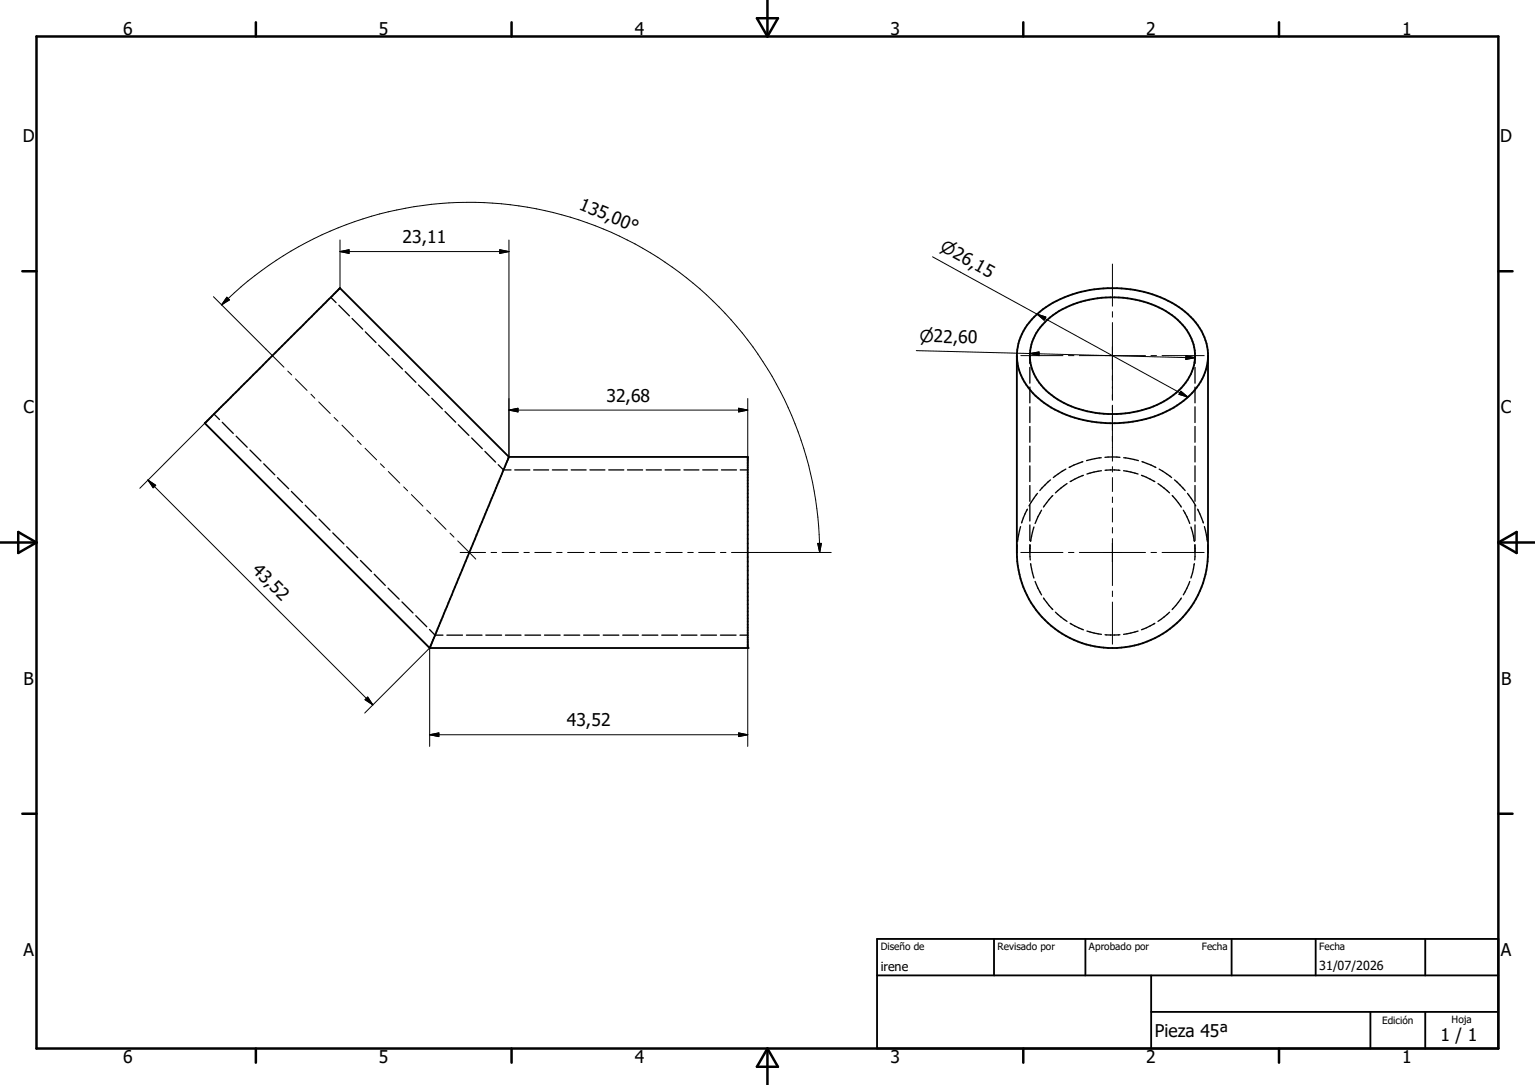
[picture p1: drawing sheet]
<svg xmlns="http://www.w3.org/2000/svg" width="297mm" height="210mm" viewBox="0 0 297 210" stroke-linecap="round" stroke-linejoin="round" font-family="sans-serif">
<g fill="none" stroke="#000" stroke-width=".36">
<path d="M196.8 68.8v38.1a18.5 18.5 0 0 0 18.4 18.6 18.5 18.5 0 0 0 18.5-18.6v-38.5a12.4 12.4 0 0 0-6.9-9.8 24.4 24.4 0 0 0-25 1.3 10.9 10.9 0 0 0-4.8 11 13.4 13.4 0 0 0 7.8 8.7 24.5 24.5 0 0 0 23-1.1 11.8 11.8 0 0 0 5.9-9.5M202.6 61.9a19.6 19.6 0 0 1 14.7-4.3 17.4 17.4 0 0 1 11.9 5.8 8.7 8.7 0 0 1-1.1 12.2 20 20 0 0 1-17.8 4 15.1 15.1 0 0 1-9.9-6.6 8.8 8.8 0 0 1 2.2-11.1zM98.5 88.4h46.2v37h-61.6M98.5 88.4l-15.3 37M98.5 88.4l-32.7-32.6-26.2 26.1 43.5 43.5M169.7 188.8h120.2M169.7 181.7h120.2v21.3h-120.2zM192.3 181.7v7.1M210 181.7v7.1M222.7 195.9h67.2M222.7 188.8v14.2M238.3 181.7v7.1"/>
<path d="M254.6 181.7v7.1M265.2 195.9v7.1M275.8 181.7v7.1M275.8 195.9v7.1"/>
</g>
<circle cx="144.7" cy="125.4" r=".18" fill="#000"/>
<g fill="none" stroke="#000" stroke-width=".25">
<path d="M64 57.6l1 1M65.6 59.1l2 2M68.1 61.6l2.1 2.1M70.7 64.2l2 2.1M73.3 66.8l2 2.1M75.8 69.4l2.1 2M78.4 71.9l2.1 2.1M81 74.5l2 2.1M83.5 77.1l2.1 2.1M86.1 79.7l2.1 2M199.3 68.8v1.6M199.3 71.1v3.1"/>
<path d="M199.3 74.9v3.1M199.3 78.7v3.1M231.2 68.8v1.6M231.2 71.1v3.1M231.2 74.9v3.1M231.2 78.7v3.1M41.4 80.1l1.1 1.1M43 81.7l2.1 2.2M45.7 84.4l2.1 2.2M48.4 87.1l2.1 2.1M51 89.8l2.2 2.1M53.7 92.5l2.2 2.1"/>
<path d="M56.4 95.1l2.1 2.2M59.1 97.8l2.1 2.1M88.7 82.2l2 2.1M91.3 84.8l2 2M93.8 87.4l2.1 2M96.4 89.9l1 1.1h1.5M99.6 91h2.9M103.3 91h2.8M106.9 91h2.9M110.5 91h2.9M114.1 91h2.9M117.8 91h2.9"/>
<path d="M121.4 91h2.9M125 91h3M128.7 91h2.9M132.3 91h2.9M136 91h2.9M139.6 91h2.9M143.2 91h1.5M198.8 98.6l-1.1 2.6M199.3 82.6v3M199.3 86.4v3M199.3 90.2v3M199.3 94v3"/>
<path d="M199.3 97.8v3M200.7 95.5l-1.6 2.4M201.5 98.8l-1.2 2.5M203.3 92.9l-2.1 2M203.7 95.9l-1.8 2.2M206.2 90.8l-2.4 1.6M206.5 93.6l-2.3 1.8M209.5 89.4l-2.6 1.1M209.6 92l-2.5 1.2M213.1 88.6l-2.9 .6M213.1 91.1l-2.8 .6M213.8 88.5h2.9"/>
<path d="M213.8 91h2.9M217.4 91.1l2.8 .6M217.4 88.6l2.9 .6M220.9 92l2.5 1.2M221 89.4l2.7 1.1M224.1 93.6l2.2 1.8M224.3 90.8l2.4 1.6M226.8 95.9l1.8 2.2M227.3 92.9l2 2M229 98.8l1.2 2.5M229.8 95.5l1.6 2.4M231.2 82.6v3"/>
<path d="M231.2 86.4v3M231.2 90.2v3M231.2 94v3M231.2 97.8v3M231.7 98.6l1.1 2.6M61.7 100.5l2.2 2.1M64.4 103.2l2.2 2.1M67.1 105.8l2.1 2.2M69.7 108.5l2.2 2.1M72.4 111.2l2.2 2.1M75.1 113.8l2.1 2.2M77.8 116.5l2.1 2.1"/>
<path d="M80.4 119.2l2.2 2.1M196.8 105.5v1.4M197.5 101.9l-.6 2.9M199.3 106.9v1.5M199.3 101.6v3.1M199.3 105.4v1.5M199.3 105.5v1.4M199.4 109.1l.7 2.8M200.1 102l-.7 2.8M200.3 112.6l1.2 2.5M201.9 115.8l1.8 2.2M204.2 118.5l2.3 1.8"/>
<path d="M226.3 118.5l-2.2 1.8M228.6 115.8l-1.8 2.2M230.2 112.6l-1.2 2.5M230.4 102l.7 2.8M231.1 109.1l-.7 2.8M231.2 105.5v.7M231.2 105.4v3M231.2 101.6v3.1M233.1 101.9l.5 2.9M233.7 105.5v1.4M83.1 121.8l1.1 1.1h1.5M86.5 122.9h3"/>
<path d="M90.2 122.9h3.1M94 122.9h3.1M97.8 122.9h3M101.6 122.9h3M105.4 122.9h3M109.1 122.9h3.1M112.9 122.9h3.1M116.7 122.9h3M120.5 122.9h3M124.3 122.9h3M128 122.9h3.1M131.8 122.9h3.1"/>
<path d="M135.6 122.9h3M139.4 122.9h3M143.2 122.9h1.5M207.1 120.7l2.5 1.2M210.3 122.2l2.8 .6M213.8 122.9h2.9M220.2 122.2l-2.8 .6M223.4 120.7l-2.5 1.2"/>
</g>
<g fill="none" stroke="#000" stroke-width=".48">
<path d="M7.1 7.1h282.8v195.9h-282.8zM49.5 4.3v2.8M99 4.3v2.8M146.5 3.5h4l-2 3.6zM148.5 0v7.1M198 4.3v2.8M247.5 4.3v2.8M4.3 52.5h2.8M289.9 52.5h2.8M0 105h7.1M3.5 103l3.6 2-3.6 2zM289.9 105h7.1"/>
<path d="M289.9 105l3.6-2v4zM4.3 157.5h2.8M289.9 157.5h2.8M49.5 203v2.7M99 203v2.7M148.5 203v7M148.5 203l2 3.5h-4zM198 203v2.7M247.5 203v2.7"/>
</g>
<g fill="none" stroke="#000" stroke-width=".19">
<path d="M41.3 57.4l13.6 13.7M42.9 59a67.8 67.8 0 0 1 73.8-14.7 67.8 67.8 0 0 1 41.9 62.6M43.9 57.5l.5 .5-1.5 1zM65.8 48.7h32.7M65.8 48.7l1.7-.4v.7zM65.8 46.5v9.3M96.7 48.3l1.8 .4-1.8 .3zM98.5 46.5v41.9M180.4 49.7l20.3 11.1M215.2 51.1v8.2M55.7 71.8l.7 .8M57.2 73.3l2.2 2.3"/>
<path d="M60.2 76.3l.7 .8M61.7 77.8l2.2 2.2M98.5 79.4h46.2M98.5 79.4l1.7-.4v.7zM142.9 79l1.8 .4-1.8 .3zM144.7 77.1v11.3M177.3 67.9l22 .5M197.5 68.8h8.2M199.3 68.4l31.9 .8M199.3 68.4l1.7-.3v.7zM200.7 60.8l29.2 16.1M200.7 60.8l1.7 .6-.4 .6z"/>
<path d="M206.7 68.8h1.1M208.8 68.8h12.8M215.2 60.3v1.1M215.2 62.4v15.1M215.2 78.4v10.9M222.7 68.8h1.1M224.8 68.8h8.2M228.5 75.7l1.4 1.2-1.8-.6zM229.5 68.9l1.7 .3-1.8 .4zM28.6 92.9l43.5 43.5M28.6 92.9l1.5 1-.5 .5zM39.6 81.9l-12.5 12.6"/>
<path d="M64.6 80.8l.8 .7M66.2 82.3l2.2 2.2M69.1 85.3l.8 .7M70.6 86.8l2.3 2.2M73.6 89.8l.8 .7M75.1 91.3l2.2 2.2M78.1 94.2l.8 .8M79.6 95.7l2.2 2.3M82.6 98.7l.7 .8M215.2 90.3v1.1M215.2 92.4v2.8M215.2 96.2v1.1"/>
<path d="M215.2 98.3v2.7M84.1 100.2l2.2 2.3M87.1 103.2l.7 .8M88.6 104.7l3.5 3.5M89 106.9h5M95 106.9h1.1M97.2 106.9h3.1M101.4 106.9h1M103.5 106.9h3.2M107.7 106.9h1.1M109.8 106.9h3.2M114 106.9h1.1"/>
<path d="M116.2 106.9h3.1M120.4 106.9h1M122.5 106.9h3.2M126.7 106.9h1.1M128.9 106.9h3.1M133.1 106.9h1M135.2 106.9h3.2M139.4 106.9h1.1M141.5 106.9h19.3M158.2 105.2h.7l-.3 1.7zM197.5 106.9h8.2M206.7 106.9h1.1"/>
<path d="M208.8 106.9h12.8M215.2 102.1v1.1M215.2 104.2v9.1M215.2 114.4v1.1M215.2 116.5v8.2M222.7 106.9h1.1M224.8 106.9h8.2M70.6 138l12.5-12.6v19.1M71.1 134.9l1 1.5-1.5-1zM144.7 125.4v19.1M83.1 142.2h61.6M83.1 142.2l1.8-.3v.7z"/>
<path d="M142.9 141.9l1.8 .3-1.8 .4z"/>
</g>
<g fill="#000" stroke="#000" stroke-width=".19">
<path d="M43.9 57.5l.5 .5-1.5 1zM65.8 48.7l1.7-.4v.7zM96.7 48.3l1.8 .4-1.8 .3zM98.5 79.4l1.7-.4v.7zM142.9 79l1.8 .4-1.8 .3zM199.3 68.4l1.7-.3v.7zM200.7 60.8l1.7 .6-.4 .6zM228.5 75.7l1.4 1.2-1.8-.6zM229.5 68.9l1.7 .3-1.8 .4zM28.6 92.9l1.5 1-.5 .5zM158.2 105.2h.7l-.3 1.7zM71.1 134.9l1 1.5-1.5-1z"/>
<path d="M83.1 142.2l1.8-.3v.7zM142.9 141.9l1.8 .3-1.8 .4z"/>
</g>
<g font-size="3.4">
<text x="23.8" y="6.8">6</text>
<text x="73.3" y="6.8">5</text>
<text x="122.9" y="6.8">4</text>
<text x="172.3" y="6.8">3</text>
<text x="221.8" y="6.8">2</text>
<text x="271.3" y="6.8">1</text>
<text x="4.4" y="27.5">D</text>
<text x="290.3" y="27.5">D</text>
<text x="111.9" y="40.5" transform="rotate(22 111.9 40.5)">135,00°</text>
<text x="77.9" y="47">23,11</text>
<text x="117.3" y="77.7">32,68</text>
<text x="4.5" y="80">C</text>
<text x="290.4" y="80">C</text>
<text x="48.6" y="110.5" transform="rotate(45 48.6 110.5)">43,52</text>
<text x="4.5" y="132.5">B</text>
<text x="290.4" y="132.5">B</text>
<text x="109.7" y="140.5">43,52</text>
<text x="4.5" y="185">A</text>
<text x="290.4" y="185">A</text>
<text x="223.4" y="200.7">Pieza 45ª</text>
<text x="278.7" y="201.5">1 / 1</text>
<text x="23.8" y="205.7">6</text>
<text x="73.3" y="205.7">5</text>
<text x="122.9" y="205.7">4</text>
<text x="172.3" y="205.7">3</text>
<text x="221.8" y="205.7">2</text>
<text x="271.3" y="205.7">1</text>
</g>
<g font-size="3.2">
<text x="181.7" y="48.5" transform="rotate(29 181.7 48.5)">n26,15</text>
<text x="177.9" y="66.2" transform="rotate(1 177.9 66.2)">n22,60</text>
</g>
<g font-size="2.4">
<text x="170.4" y="188">irene</text>
<text x="255.3" y="187.7">31/07/2026</text>
</g>
<g font-size="1.9">
<text x="170.4" y="184">Diseño de</text>
<text x="193" y="183.9">Revisado por</text>
<text x="210.7" y="183.9">Aprobado por</text>
<text x="232.5" y="183.9">Fecha</text>
<text x="255.3" y="183.9">Fecha</text>
<text x="280.8" y="198">Hoja</text>
<text x="267.4" y="198.2">Edición</text>
</g>
</svg>
